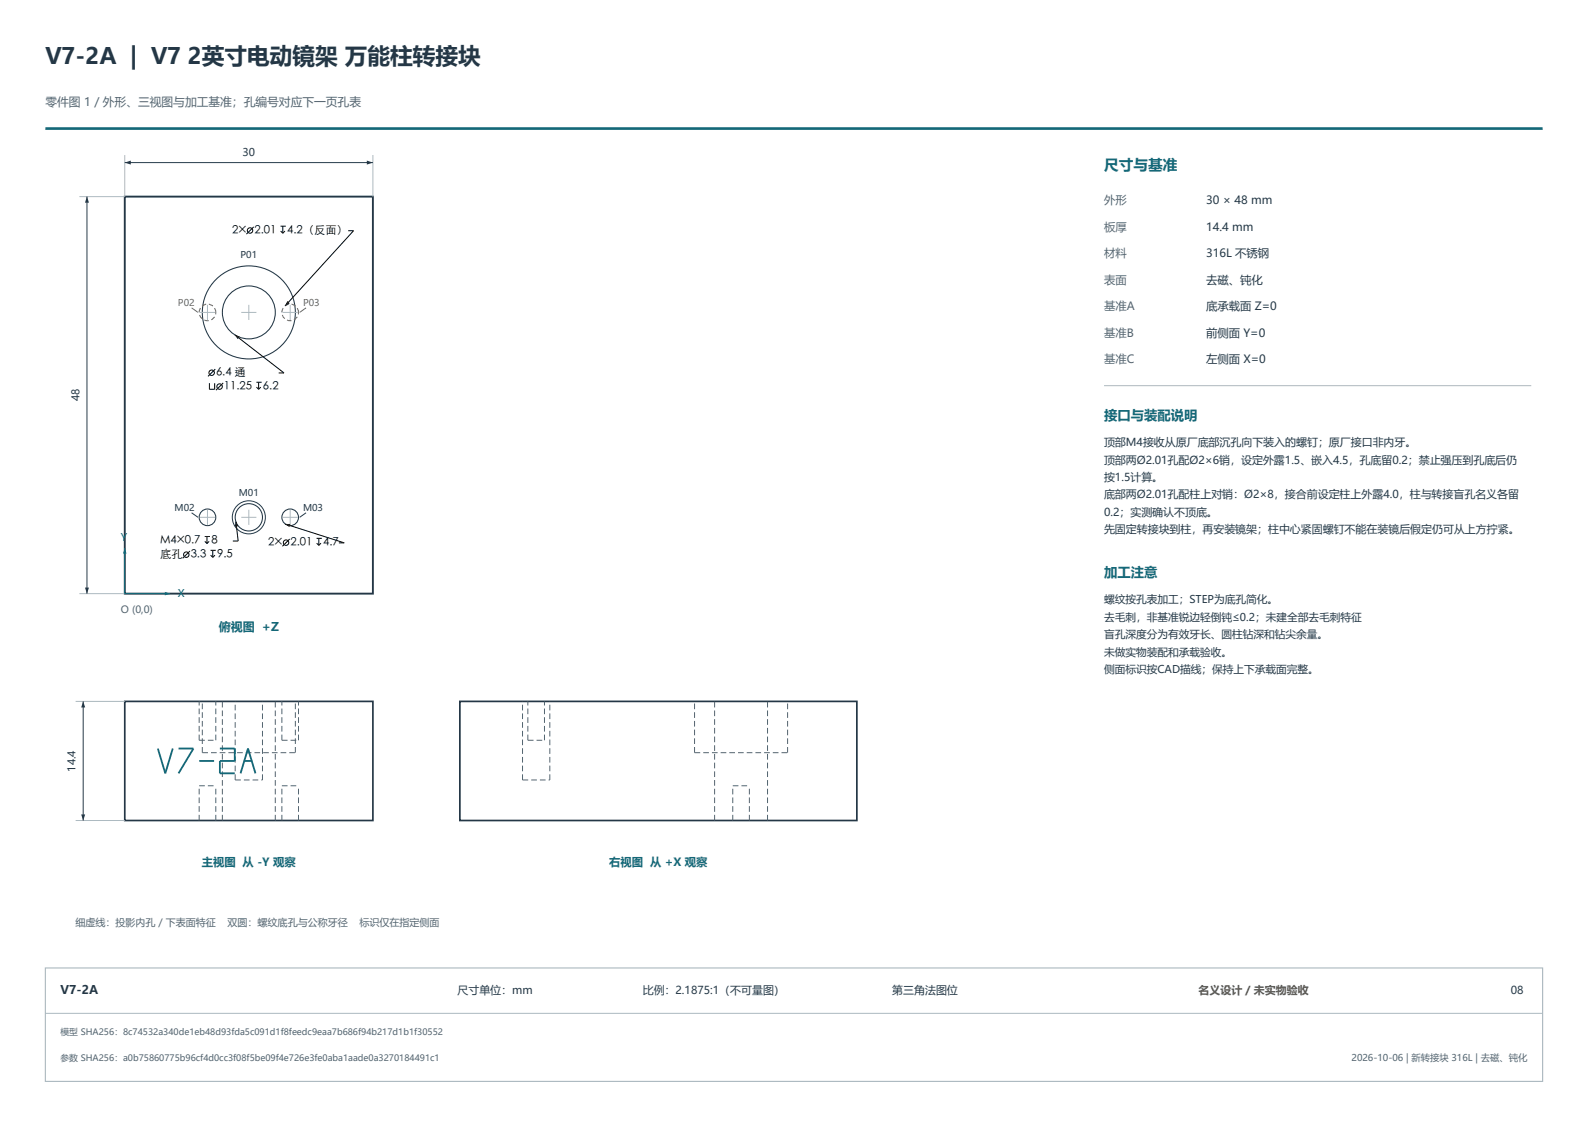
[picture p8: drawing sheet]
<svg xmlns="http://www.w3.org/2000/svg" width="420mm" height="297mm" viewBox="0 0 420 297" stroke-linecap="round" stroke-linejoin="round" font-family="sans-serif">
<path d="M12 34h396" fill="none" stroke="#146878" stroke-width=".7" stroke-linecap="butt"/>
<path d="M33 52h65.6v105h-65.6z" fill="none" stroke="#243746" stroke-width=".5"/>
<g fill="none" stroke="#243746" stroke-width=".28">
<circle cx="65.8" cy="82.6" r="12.3"/>
<circle cx="65.8" cy="82.6" r="7"/>
<circle cx="54.9" cy="136.8" r="2.2"/>
<circle cx="65.8" cy="136.8" r="3.6"/>
<circle cx="76.7" cy="136.8" r="2.2"/>
</g>
<g fill="none" stroke="#acb9c0" stroke-width=".26">
<path d="M33 41v11M98.6 41v11M52.9 82.6h4M54.9 80.6v4M63.8 82.6h4M65.8 80.6v4M74.8 82.6h3.9M76.8 80.6v4M52.9 136.8h4M54.9 134.8v4M63.8 136.8h4M65.8 134.8v4"/>
<path d="M74.8 136.8h3.9M76.8 134.8v4"/>
</g>
<path d="M57.1 82.6a2.2 2.2 0 0 0-3.2-2 2.2 2.2 0 0 0-.4 3.7 2.2 2.2 0 0 0 3.5-1.1l.1-.6M78.9 82.6a2.2 2.2 0 0 0-3.1-2 2.2 2.2 0 0 0-.5 3.7 2.2 2.2 0 0 0 3.6-1.1v-.6" fill="none" stroke="#9a6544" stroke-width=".28" stroke-dasharray="1.2 .7" stroke-linecap="butt"/>
<path d="M50.7 81.4l1.7 1.2M80.9 81.4l-1.7 1.2" fill="none" stroke="#9a6544" stroke-width=".26"/>
<g fill="none" stroke="#243746" stroke-width=".26">
<path d="M33 43h65.6M50.7 135.6l1.7 1.2M80.9 135.6l-1.7 1.2"/>
<circle cx="65.8" cy="136.8" r="4.4"/>
</g>
<g fill="#243746">
<path d="M33 43l1.6-.5v1z"/>
<path d="M97 42.5l1.6 .5-1.6 .5z"/>
</g>
<path d="M21 52h12M21 157h12" fill="none" stroke="#acb9c0" stroke-width=".26"/>
<path d="M23 52v105" fill="none" stroke="#243746" stroke-width=".26"/>
<g fill="#243746">
<path d="M22.5 155.4h1l-.5 1.6z"/>
<path d="M23 52l.5 1.6h-1z"/>
</g>
<path d="M33 157h12" fill="none" stroke="#146878" stroke-width=".26"/>
<path d="M43.6 156.5l1.4 .5-1.4 .5z" fill="#146878"/>
<path d="M33 145v12" fill="none" stroke="#146878" stroke-width=".26"/>
<path d="M33 145l.5 1.4h-1z" fill="#146878"/>
<path d="M33 185.5h65.6v31.5h-65.6zM121.6 185.5h105v31.5h-105z" fill="none" stroke="#243746" stroke-width=".45"/>
<g fill="none" stroke="#526570" stroke-width=".26" stroke-dasharray="1.5 .8" stroke-linecap="butt">
<path d="M52.7 195.8v-10.3M52.7 195.8h4.4M53.5 199.1v-13.6M53.5 199.1h24.6M57.1 195.8v-10.3M74.6 195.8v-10.3M74.6 195.8h4.3M78.1 199.1v-13.6M78.9 195.8v-10.3M139.6 195.8v-10.3M139.6 195.8h4.4M144 195.8v-10.3"/>
<path d="M183.7 199.1v-13.6M183.7 199.1h24.6M208.3 199.1v-13.6M52.7 217v-9.2M52.7 207.8h4.4M57.1 217v-9.2M58.8 217v-31.5M62.2 206.3v-20.8M62.2 206.3h7.2M69.4 206.3v-20.8M72.8 217v-31.5M74.6 217v-9.2"/>
<path d="M74.6 207.8h4.3M78.9 217v-9.2M138.2 206.3v-20.8M138.2 206.3h7.2M145.4 206.3v-20.8M189 217v-31.5M193.8 217v-9.2M193.8 207.8h4.4M198.2 217v-9.2M203 217v-31.5"/>
</g>
<path d="M41.8 198l1.9 6.5 2-6.5M47.2 198h4l-4 6.5M58.2 198h3.9v3.3h-3.9v3.2h3.9M52.7 201.3h3.9M63.6 204.5l2-6.5 2 6.5M64.6 201.3h2" fill="none" stroke="#146878" stroke-width=".48"/>
<path d="M20 185.5h13M20 217h13" fill="none" stroke="#acb9c0" stroke-width=".26"/>
<path d="M22 185.5v31.5" fill="none" stroke="#243746" stroke-width=".26"/>
<g fill="#243746">
<path d="M21.5 215.4h1l-.5 1.6z"/>
<path d="M22 185.5l.5 1.6h-1z"/>
</g>
<path d="M292 102h113M12 268h396" fill="none" stroke="#acb9c0" stroke-width=".26"/>
<path d="M12 256h396v30h-396z" fill="none" stroke="#acb9c0" stroke-width=".3"/>
<g fill="none" stroke="#000" stroke-width=".26">
<path d="M74.2 59.8h1.4M74.8 59.8v1.9M67.1 60l-1.9 1.9M74.2 61.1l.6 .6M75.4 61.1l-.6 .6M92.1 61h1.4l-18 19.9M56.9 97.6l-1.9 1.9M62.1 88.6l13 10h-1.4M55.4 101.3v1.7h1.4v-1.7M59 101.3l-1.9 1.9M67.8 101.1h1.4M67.8 102.4l.6 .6"/>
<path d="M68.4 101.1v1.9M69 102.4l-.6 .6M62.4 138l.6 5.1h-1.4M75.5 138.6l15.5 5h-1.4M50.2 145.7l-1.9 1.9M54.1 141.9h1.4M54.2 143.2l.5 .5M54.7 141.9v1.8M55.3 143.2l-.6 .5M55.7 145.5h1.4M55.7 146.8l.6 .6M56.3 145.5v1.9"/>
<path d="M56.8 146.8l-.5 .6M76.6 142.6l-1.9 1.9M83.7 142.4h1.4M83.8 143.7l.5 .5M84.3 142.4v1.8M84.9 143.7l-.6 .5"/>
<circle cx="66.1" cy="61" r=".72"/>
<circle cx="56" cy="98.6" r=".72"/>
<circle cx="58.1" cy="102.2" r=".72"/>
<circle cx="49.3" cy="146.7" r=".72"/>
<circle cx="75.7" cy="143.5" r=".72"/>
</g>
<path d="M62.1 88.6l1.3 .4-.5 .7zM76 79.6l.6 .6-1.1 .7zM62.4 138l.6 1.2-.9 .1zM75.5 138.6h1.3l-.3 .8z" fill="#000"/>
<text font-size="6" fill="#243746" x="12" y="17">V7-2A | V7 2英寸电动镜架 万能柱转接块</text>
<text font-size="3.9" fill="#146878" x="292" y="45">尺寸与基准</text>
<g font-size="3.5" fill="#146878">
<text x="292" y="111">接口与装配说明</text>
<text x="292" y="152.6">加工注意</text>
</g>
<text font-size="3.2" fill="#146878" x="57.9" y="167">俯视图 +Z</text>
<text font-size="3.2" fill="#243746" x="16" y="262.8">V7-2A</text>
<text font-size="3.1" fill="#526570" x="12" y="28">零件图 1 / 外形、三视图与加工基准；孔编号对应下一页孔表</text>
<g font-size="3" fill="#526570">
<text x="292" y="54">外形</text>
<text x="292" y="61">板厚</text>
<text x="292" y="68">材料</text>
<text x="292" y="75">表面</text>
<text x="292" y="82">基准A</text>
<text x="292" y="89">基准B</text>
<text x="292" y="96">基准C</text>
</g>
<g font-size="3" fill="#243746">
<text x="319" y="54">30 × 48 mm</text>
<text x="319" y="61">14.4 mm</text>
<text x="319" y="68">316L 不锈钢</text>
<text x="319" y="75">去磁、钝化</text>
<text x="319" y="82">底承载面 Z=0</text>
<text x="319" y="89">前侧面 Y=0</text>
<text x="319" y="96">左侧面 X=0</text>
</g>
<g font-size="3">
<text x="61.4" y="61.9">2× 2.01</text>
<text x="76" y="61.9">4.2（反面）</text>
<text x="57.1" y="99.5">6.4 通</text>
<text x="59.2" y="103.2">11.25</text>
<text x="69.6" y="103.2">6.2</text>
<text x="42.3" y="144">M4×0.7</text>
<text x="55.9" y="144">8</text>
<text x="42.3" y="147.6">底孔 3.3</text>
<text x="57.4" y="147.6">9.5</text>
<text x="70.9" y="144.5">2× 2.01</text>
<text x="85.5" y="144.5">4.7</text>
</g>
<g font-size="3" fill="#146878">
<text x="53.4" y="229">主视图 从 -Y 观察</text>
<text x="161.2" y="229">右视图 从 +X 观察</text>
</g>
<g font-size="2.9" fill="#243746">
<text x="292" y="118">顶部M4接收从原厂底部沉孔向下装入的螺钉；原厂接口非内牙。</text>
<text x="292" y="122.6">顶部两Ø2.01孔配Ø2×6销，设定外露1.5、嵌入4.5，孔底留0.2；禁止强压到孔底后仍</text>
<text x="292" y="127.2">按1.5计算。</text>
<text x="292" y="131.8">底部两Ø2.01孔配柱上对销：Ø2×8，接合前设定柱上外露4.0，柱与转接盲孔名义各留</text>
<text x="292" y="136.4">0.2；实测确认不顶底。</text>
<text x="292" y="141">先固定转接块到柱，再安装镜架；柱中心紧固螺钉不能在装镜后假定仍可从上方拧紧。</text>
<text x="121" y="262.8">尺寸单位：mm</text>
<text x="170" y="262.8">比例：2.1875:1（不可量图）</text>
<text x="236" y="262.8">第三角法图位</text>
<text x="399.6" y="262.8">08</text>
</g>
<text font-size="2.9" fill="#915918" x="317" y="262.8">名义设计 / 未实物验收</text>
<g font-size="2.8" fill="#243746">
<text x="64.2" y="41.3">30</text>
<text x="21" y="106.2" transform="rotate(-90 21 106.2)">48</text>
<text x="292" y="159.6">螺纹按孔表加工；STEP为底孔简化。</text>
<text x="292" y="164.2">去毛刺，非基准锐边轻倒钝≤0.2；未建全部去毛刺特征</text>
<text x="292" y="168.8">盲孔深度分为有效牙长、圆柱钻深和钻尖余量。</text>
<text x="292" y="173.4">未做实物装配和承载验收。</text>
<text x="292" y="178">侧面标识按CAD描线；保持上下承载面完整。</text>
<text x="20" y="204.1" transform="rotate(-90 20 204.1)">14.4</text>
</g>
<g font-size="2.8" fill="#146878">
<text x="32" y="143">Y</text>
<text x="47" y="158">X</text>
</g>
<g font-size="2.6" fill="#526570">
<text x="32" y="162">O (0,0)</text>
<text x="20" y="245">细虚线：投影内孔 / 下表面特征</text>
<text x="60.2" y="245">双圆：螺纹底孔与公称牙径</text>
<text x="95.1" y="245">标识仅在指定侧面</text>
</g>
<g font-size="2.5" fill="#243746">
<text x="63.6" y="68.3">P01</text>
<text x="63.2" y="131.2">M01</text>
<text x="46.2" y="135">M02</text>
<text x="80.1" y="135">M03</text>
</g>
<g font-size="2.5" fill="#9a6544">
<text x="47.1" y="80.8">P02</text>
<text x="80.1" y="80.8">P03</text>
</g>
<text font-size="2.5" fill="#526570" x="357.5" y="280.7">2026-10-06 | 新转接块 316L | 去磁、钝化</text>
<g font-size="2.3" fill="#526570">
<text x="16" y="273.8">模型 SHA256：8c74532a340de1eb48d93fda5c091d1f8feedc9eaa7b686f94b217d1b1f30552</text>
<text x="16" y="280.7">参数 SHA256：a0b75860775b96cf4d0cc3f08f5be09f4e726e3fe0aba1aade0a3270184491c1</text>
</g>
</svg>
